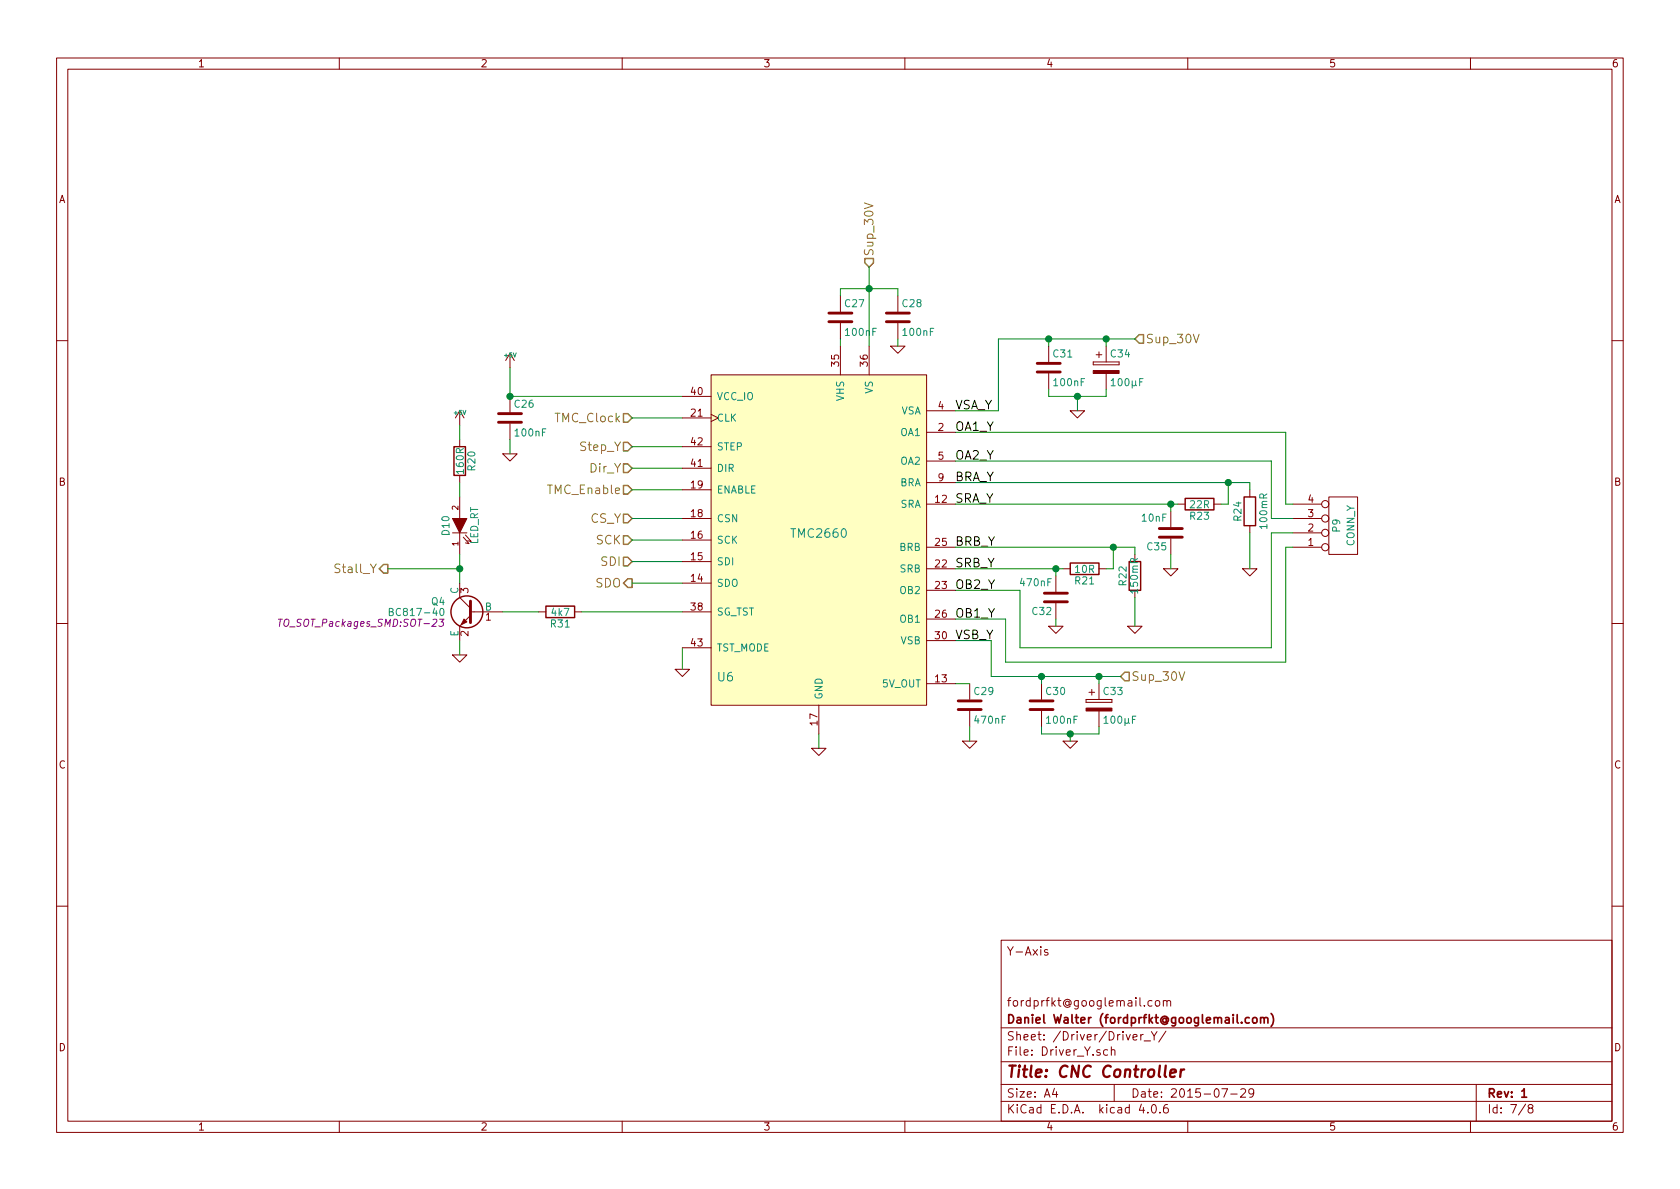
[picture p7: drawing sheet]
EESchema Schematic File Version 2
LIBS:StepperController-rescue
LIBS:74xgxx
LIBS:74xx
LIBS:ac-dc
LIBS:actel
LIBS:adc-dac
LIBS:Altera
LIBS:analog_devices
LIBS:analog_switches
LIBS:atmel
LIBS:audio
LIBS:bbd
LIBS:brooktre
LIBS:cmos_ieee
LIBS:cmos4000
LIBS:conn
LIBS:contrib
LIBS:cypress
LIBS:dc-dc
LIBS:device
LIBS:digital-audio
LIBS:diode
LIBS:display
LIBS:dsp
LIBS:elec-unifil
LIBS:ESD_Protection
LIBS:ftdi
LIBS:gennum
LIBS:graphic
LIBS:hc11
LIBS:intel
LIBS:interface
LIBS:ir
LIBS:Lattice
LIBS:linear
LIBS:logo
LIBS:maxim
LIBS:memory
LIBS:microchip
LIBS:microchip_dspic33dsc
LIBS:microchip_pic10mcu
LIBS:microchip_pic12mcu
LIBS:microchip_pic16mcu
LIBS:microchip_pic18mcu
LIBS:microchip_pic32mcu
LIBS:microcontrollers
LIBS:motor_drivers
LIBS:motorola
LIBS:msp430
LIBS:nordicsemi
LIBS:nxp_armmcu
LIBS:onsemi
LIBS:opto
LIBS:Oscillators
LIBS:philips
LIBS:power
LIBS:Power_Management
LIBS:powerint
LIBS:pspice
LIBS:references
LIBS:regul
LIBS:relays
LIBS:rfcom
LIBS:sensors
LIBS:silabs
LIBS:siliconi
LIBS:stm8
LIBS:stm32
LIBS:supertex
LIBS:switches
LIBS:texas
LIBS:transf
LIBS:transistors
LIBS:ttl_ieee
LIBS:valves
LIBS:video
LIBS:Worldsemi
LIBS:Xicor
LIBS:xilinx
LIBS:Zilog
LIBS:StepperController-cache
EELAYER 25 0
EELAYER END
$Descr A4 11693 8268
encoding utf-8
Sheet 7 8
Title "CNC Controller"
Date "2015-07-29"
Rev "1"
Comp "Daniel Walter (fordprfkt@googlemail.com)"
Comment1 "fordprfkt@googlemail.com"
Comment2 ""
Comment3 ""
Comment4 "Y-Axis"
$EndDescr
Text HLabel 6050 1850 1    60   Input ~ 0
Sup_30V
Text HLabel 4400 3750 0    60   Input ~ 0
SCK
Text HLabel 4400 3900 0    60   Input ~ 0
SDI
Text HLabel 4400 4050 0    60   Output ~ 0
SDO
$Comp
L GND-RESCUE-StepperController #PWR0113
U 1 1
P 5700 5200
F 0 "#PWR0113" H 5700 5200 30  0001 C CNN
F 1 "GND" H 5700 5130 30  0001 C CNN
F 2 "" H 5700 5200 60  0000 C CNN
F 3 "" H 5700 5200 60  0000 C CNN
	1    5700 5200
	1    0    0    -1  
$EndComp
$Comp
L C C26
U 1 1
P 3550 2900
F 0 "C26" H 3575 3000 50  0000 L CNN
F 1 "100nF" H 3575 2800 50  0000 L CNN
F 2 "Capacitors_SMD:C_0805_HandSoldering" H 3588 2750 30  0001 C CNN
F 3 "" H 3550 2900 60  0000 C CNN
	1    3550 2900
	1    0    0    -1  
$EndComp
$Comp
L +5V #PWR0114
U 1 1
P 3550 2550
F 0 "#PWR0114" H 3550 2640 20  0001 C CNN
F 1 "+5V" H 3550 2640 30  0000 C CNN
F 2 "" H 3550 2550 60  0000 C CNN
F 3 "" H 3550 2550 60  0000 C CNN
	1    3550 2550
	1    0    0    -1  
$EndComp
$Comp
L GND-RESCUE-StepperController #PWR0115
U 1 1
P 3550 3150
F 0 "#PWR0115" H 3550 3150 30  0001 C CNN
F 1 "GND" H 3550 3080 30  0001 C CNN
F 2 "" H 3550 3150 60  0000 C CNN
F 3 "" H 3550 3150 60  0000 C CNN
	1    3550 3150
	1    0    0    -1  
$EndComp
$Comp
L C C29
U 1 1
P 6750 4900
F 0 "C29" H 6775 5000 50  0000 L CNN
F 1 "470nF" H 6775 4800 50  0000 L CNN
F 2 "Capacitors_SMD:C_0805_HandSoldering" H 6788 4750 30  0001 C CNN
F 3 "" H 6750 4900 60  0000 C CNN
	1    6750 4900
	1    0    0    -1  
$EndComp
$Comp
L C C27
U 1 1
P 5850 2200
F 0 "C27" H 5875 2300 50  0000 L CNN
F 1 "100nF" H 5875 2100 50  0000 L CNN
F 2 "Capacitors_SMD:C_0805_HandSoldering" H 5888 2050 30  0001 C CNN
F 3 "" H 5850 2200 60  0000 C CNN
	1    5850 2200
	1    0    0    -1  
$EndComp
$Comp
L C C28
U 1 1
P 6250 2200
F 0 "C28" H 6275 2300 50  0000 L CNN
F 1 "100nF" H 6275 2100 50  0000 L CNN
F 2 "Capacitors_SMD:C_0805_HandSoldering" H 6288 2050 30  0001 C CNN
F 3 "" H 6250 2200 60  0000 C CNN
	1    6250 2200
	1    0    0    -1  
$EndComp
Wire Wire Line
	5850 2400 5850 2350
Wire Wire Line
	6050 1850 6050 2400
$Comp
L GND-RESCUE-StepperController #PWR0116
U 1 1
P 6250 2400
F 0 "#PWR0116" H 6250 2400 30  0001 C CNN
F 1 "GND" H 6250 2330 30  0001 C CNN
F 2 "" H 6250 2400 60  0000 C CNN
F 3 "" H 6250 2400 60  0000 C CNN
	1    6250 2400
	1    0    0    -1  
$EndComp
Wire Wire Line
	6250 2400 6250 2350
$Comp
L GND-RESCUE-StepperController #PWR0117
U 1 1
P 6750 5150
F 0 "#PWR0117" H 6750 5150 30  0001 C CNN
F 1 "GND" H 6750 5080 30  0001 C CNN
F 2 "" H 6750 5150 60  0000 C CNN
F 3 "" H 6750 5150 60  0000 C CNN
	1    6750 5150
	1    0    0    -1  
$EndComp
$Comp
L R R23
U 1 1
P 8350 3500
F 0 "R23" V 8430 3500 50  0000 C CNN
F 1 "22R" V 8350 3500 50  0000 C CNN
F 2 "Resistors_SMD:R_0805_HandSoldering" V 8280 3500 30  0001 C CNN
F 3 "" H 8350 3500 30  0000 C CNN
	1    8350 3500
	0    1    1    0   
$EndComp
$Comp
L R R24
U 1 1
P 8700 3550
F 0 "R24" V 8780 3550 50  0000 C CNN
F 1 "100mR" V 8600 3550 50  0000 C CNN
F 2 "Resistors_SMD:R_2512_HandSoldering" V 8630 3550 30  0001 C CNN
F 3 "" H 8700 3550 30  0000 C CNN
	1    8700 3550
	-1   0    0    1   
$EndComp
$Comp
L R R21
U 1 1
P 7550 3950
F 0 "R21" V 7630 3950 50  0000 C CNN
F 1 "10R" V 7550 3950 50  0000 C CNN
F 2 "Resistors_SMD:R_0805_HandSoldering" V 7480 3950 30  0001 C CNN
F 3 "" H 7550 3950 30  0000 C CNN
	1    7550 3950
	0    1    1    0   
$EndComp
$Comp
L R R22
U 1 1
P 7900 4000
F 0 "R22" V 7980 4000 50  0000 C CNN
F 1 "150mR" V 7900 4000 50  0000 C CNN
F 2 "Resistors_SMD:R_2512_HandSoldering" V 7830 4000 30  0001 C CNN
F 3 "" H 7900 4000 30  0000 C CNN
	1    7900 4000
	-1   0    0    1   
$EndComp
$Comp
L GND-RESCUE-StepperController #PWR0118
U 1 1
P 7900 4350
F 0 "#PWR0118" H 7900 4350 30  0001 C CNN
F 1 "GND" H 7900 4280 30  0001 C CNN
F 2 "" H 7900 4350 60  0000 C CNN
F 3 "" H 7900 4350 60  0000 C CNN
	1    7900 4350
	1    0    0    -1  
$EndComp
$Comp
L GND-RESCUE-StepperController #PWR0119
U 1 1
P 8700 3950
F 0 "#PWR0119" H 8700 3950 30  0001 C CNN
F 1 "GND" H 8700 3880 30  0001 C CNN
F 2 "" H 8700 3950 60  0000 C CNN
F 3 "" H 8700 3950 60  0000 C CNN
	1    8700 3950
	1    0    0    -1  
$EndComp
$Comp
L C C30
U 1 1
P 7250 4900
F 0 "C30" H 7275 5000 50  0000 L CNN
F 1 "100nF" H 7275 4800 50  0000 L CNN
F 2 "Capacitors_SMD:C_0805_HandSoldering" H 7288 4750 30  0001 C CNN
F 3 "" H 7250 4900 60  0000 C CNN
	1    7250 4900
	1    0    0    -1  
$EndComp
$Comp
L C C31
U 1 1
P 7300 2550
F 0 "C31" H 7325 2650 50  0000 L CNN
F 1 "100nF" H 7325 2450 50  0000 L CNN
F 2 "Capacitors_SMD:C_0805_HandSoldering" H 7338 2400 30  0001 C CNN
F 3 "" H 7300 2550 60  0000 C CNN
	1    7300 2550
	1    0    0    -1  
$EndComp
$Comp
L CP C34
U 1 1
P 7700 2550
F 0 "C34" H 7725 2650 50  0000 L CNN
F 1 "100µF" H 7725 2450 50  0000 L CNN
F 2 "Capacitors_SMD:c_elec_8x10.5" H 7738 2400 30  0001 C CNN
F 3 "" H 7700 2550 60  0000 C CNN
	1    7700 2550
	1    0    0    -1  
$EndComp
$Comp
L CP C33
U 1 1
P 7650 4900
F 0 "C33" H 7675 5000 50  0000 L CNN
F 1 "100µF" H 7675 4800 50  0000 L CNN
F 2 "Capacitors_SMD:c_elec_8x10.5" H 7688 4750 30  0001 C CNN
F 3 "" H 7650 4900 60  0000 C CNN
	1    7650 4900
	1    0    0    -1  
$EndComp
Wire Wire Line
	6650 4750 6750 4750
Wire Wire Line
	6750 5150 6750 5050
Wire Wire Line
	5700 5100 5700 5200
$Comp
L GND-RESCUE-StepperController #PWR0120
U 1 1
P 4750 4650
F 0 "#PWR0120" H 4750 4650 30  0001 C CNN
F 1 "GND" H 4750 4580 30  0001 C CNN
F 2 "" H 4750 4650 60  0000 C CNN
F 3 "" H 4750 4650 60  0000 C CNN
	1    4750 4650
	1    0    0    -1  
$EndComp
Wire Wire Line
	4750 4500 4750 4650
$Comp
L GND-RESCUE-StepperController #PWR0121
U 1 1
P 7450 5150
F 0 "#PWR0121" H 7450 5150 30  0001 C CNN
F 1 "GND" H 7450 5080 30  0001 C CNN
F 2 "" H 7450 5150 60  0000 C CNN
F 3 "" H 7450 5150 60  0000 C CNN
	1    7450 5150
	1    0    0    -1  
$EndComp
Wire Wire Line
	4400 3750 4750 3750
Wire Wire Line
	4750 3900 4400 3900
Text HLabel 7900 2350 2    60   Input ~ 0
Sup_30V
Text HLabel 7800 4700 2    60   Input ~ 0
Sup_30V
$Comp
L C C32
U 1 1
P 7350 4150
F 0 "C32" H 7375 4250 50  0000 L CNN
F 1 "470nF" H 7375 4050 50  0000 L CNN
F 2 "Capacitors_SMD:C_0805_HandSoldering" H 7388 4000 30  0001 C CNN
F 3 "" H 7350 4150 60  0000 C CNN
	1    7350 4150
	-1   0    0    1   
$EndComp
$Comp
L C C35
U 1 1
P 8150 3700
F 0 "C35" H 8175 3800 50  0000 L CNN
F 1 "10nF" H 8175 3600 50  0000 L CNN
F 2 "Capacitors_SMD:C_0805_HandSoldering" H 8188 3550 30  0001 C CNN
F 3 "" H 8150 3700 60  0000 C CNN
	1    8150 3700
	-1   0    0    1   
$EndComp
$Comp
L LED D10
U 1 1
P 3200 3650
F 0 "D10" H 3200 3750 50  0000 C CNN
F 1 "LED_RT" H 3200 3550 50  0000 C CNN
F 2 "LEDs:LED_0805" H 3200 3650 60  0001 C CNN
F 3 "" H 3200 3650 60  0000 C CNN
	1    3200 3650
	0    -1   -1   0   
$EndComp
$Comp
L R R20
U 1 1
P 3200 3200
F 0 "R20" V 3280 3200 50  0000 C CNN
F 1 "160R" V 3200 3200 50  0000 C CNN
F 2 "Resistors_SMD:R_0805_HandSoldering" V 3130 3200 30  0001 C CNN
F 3 "" H 3200 3200 30  0000 C CNN
	1    3200 3200
	1    0    0    -1  
$EndComp
$Comp
L GND-RESCUE-StepperController #PWR0122
U 1 1
P 3200 4550
F 0 "#PWR0122" H 3200 4550 30  0001 C CNN
F 1 "GND" H 3200 4480 30  0001 C CNN
F 2 "" H 3200 4550 60  0000 C CNN
F 3 "" H 3200 4550 60  0000 C CNN
	1    3200 4550
	1    0    0    -1  
$EndComp
Text HLabel 4400 3600 0    60   Input ~ 0
CS_Y
Text HLabel 4400 3400 0    60   Input ~ 0
TMC_Enable
Text HLabel 4400 3100 0    60   Input ~ 0
Step_Y
Text HLabel 4400 3250 0    60   Input ~ 0
Dir_Y
Wire Wire Line
	4400 3600 4750 3600
Wire Wire Line
	4750 3400 4400 3400
Wire Wire Line
	4750 3250 4400 3250
Wire Wire Line
	4750 3100 4400 3100
Text HLabel 2700 3950 0    60   Output ~ 0
Stall_Y
Text HLabel 4400 2900 0    60   Input ~ 0
TMC_Clock
Wire Wire Line
	4750 2900 4400 2900
$Comp
L CONN_4 P9
U 1 1
P 9350 3650
F 0 "P9" V 9300 3650 50  0000 C CNN
F 1 "CONN_Y" V 9400 3650 50  0000 C CNN
F 2 "w_conn_screw:mors_4p" H 9350 3650 60  0001 C CNN
F 3 "" H 9350 3650 60  0000 C CNN
	1    9350 3650
	1    0    0    1   
$EndComp
Wire Wire Line
	8950 3000 8950 3500
Wire Wire Line
	8950 3500 9000 3500
Wire Wire Line
	8850 3200 8850 3600
Wire Wire Line
	8850 3600 9000 3600
Wire Wire Line
	8950 3800 8950 4600
Wire Wire Line
	8950 3800 9000 3800
Wire Wire Line
	8850 3700 8850 4500
Wire Wire Line
	8850 3700 9000 3700
Wire Wire Line
	6650 3350 8700 3350
Wire Wire Line
	6650 3500 8200 3500
Wire Wire Line
	6950 2350 7900 2350
Wire Wire Line
	7300 2350 7300 2400
Wire Wire Line
	7700 2400 7700 2350
Connection ~ 7700 2350
Wire Wire Line
	6950 2350 6950 2850
Connection ~ 7300 2350
Wire Wire Line
	6900 4700 7800 4700
Wire Wire Line
	7650 4700 7650 4750
Wire Wire Line
	7250 4700 7250 4750
Connection ~ 7650 4700
Connection ~ 7250 4700
Wire Wire Line
	7450 5150 7450 5100
Connection ~ 7450 5100
Wire Wire Line
	6900 4700 6900 4450
Wire Wire Line
	6900 4450 6650 4450
Wire Wire Line
	7000 4300 7000 4600
Wire Wire Line
	7000 4600 8950 4600
Wire Wire Line
	7100 4100 7100 4500
Wire Wire Line
	7100 4500 8850 4500
Wire Wire Line
	8950 3000 6650 3000
Wire Wire Line
	6650 3200 8850 3200
Wire Wire Line
	6650 4100 7100 4100
Wire Wire Line
	3550 2550 3550 2750
Wire Wire Line
	3550 3050 3550 3150
Wire Wire Line
	3550 2750 4750 2750
Connection ~ 3550 2750
$Comp
L TMC2660 U6
U 1 1
P 5700 3700
AR Path="/5555ED68" Ref="U6"  Part="1" 
AR Path="/553D74DE/554E7CCA/5555ED68" Ref="U6"  Part="1" 
F 0 "U6" H 5050 2700 60  0000 C CNN
F 1 "TMC2660" H 5700 3700 60  0000 C CNN
F 2 "Housings_QFP:TQFP-44_10x10mm_Pitch0.8mm" H 5700 3700 60  0001 C CNN
F 3 "" H 5700 3700 60  0000 C CNN
	1    5700 3700
	1    0    0    -1  
$EndComp
Wire Wire Line
	7000 4300 6650 4300
Wire Wire Line
	6950 2850 6650 2850
Text Label 6650 3000 0    60   ~ 0
OA1_Y
Text Label 6650 3200 0    60   ~ 0
OA2_Y
Text Label 6650 3350 0    60   ~ 0
BRA_Y
Text Label 6650 3500 0    60   ~ 0
SRA_Y
Text Label 6650 3950 0    60   ~ 0
SRB_Y
Text Label 6650 3800 0    60   ~ 0
BRB_Y
Text Label 6650 4100 0    60   ~ 0
OB2_Y
Text Label 6650 4300 0    60   ~ 0
OB1_Y
Wire Wire Line
	4400 4050 4750 4050
$Comp
L BC817-40 Q4
U 1 1
P 3300 4250
F 0 "Q4" H 3500 4325 50  0000 L CNN
F 1 "BC817-40" H 3500 4250 50  0000 L CNN
F 2 "TO_SOT_Packages_SMD:SOT-23" H 3500 4175 50  0000 L CIN
F 3 "" H 3300 4250 50  0000 L CNN
	1    3300 4250
	-1   0    0    -1  
$EndComp
$Comp
L +5V #PWR0123
U 1 1
P 3200 2950
F 0 "#PWR0123" H 3200 3040 20  0001 C CNN
F 1 "+5V" H 3200 3040 30  0000 C CNN
F 2 "" H 3200 2950 60  0000 C CNN
F 3 "" H 3200 2950 60  0000 C CNN
	1    3200 2950
	1    0    0    -1  
$EndComp
Wire Wire Line
	3200 2950 3200 3050
Wire Wire Line
	3200 3350 3200 3450
Wire Wire Line
	3200 3850 3200 4050
Wire Wire Line
	3200 4450 3200 4550
Wire Wire Line
	2700 3950 3200 3950
Connection ~ 3200 3950
$Comp
L R R31
U 1 1
P 3900 4250
F 0 "R31" V 3980 4250 50  0000 C CNN
F 1 "4k7" V 3900 4250 50  0000 C CNN
F 2 "Resistors_SMD:R_0805_HandSoldering" V 3830 4250 30  0001 C CNN
F 3 "" H 3900 4250 30  0000 C CNN
	1    3900 4250
	0    1    1    0   
$EndComp
Wire Wire Line
	3500 4250 3750 4250
Wire Wire Line
	4050 4250 4750 4250
Wire Wire Line
	5850 2050 5850 2000
Wire Wire Line
	5850 2000 6250 2000
Connection ~ 6050 2000
Wire Wire Line
	6250 2000 6250 2050
$Comp
L GND-RESCUE-StepperController #PWR0124
U 1 1
P 7500 2850
F 0 "#PWR0124" H 7500 2850 30  0001 C CNN
F 1 "GND" H 7500 2780 30  0001 C CNN
F 2 "" H 7500 2850 60  0000 C CNN
F 3 "" H 7500 2850 60  0000 C CNN
	1    7500 2850
	1    0    0    -1  
$EndComp
Wire Wire Line
	7300 2700 7300 2750
Wire Wire Line
	7250 5050 7250 5100
Wire Wire Line
	7250 5100 7650 5100
Wire Wire Line
	7650 5100 7650 5050
Wire Wire Line
	8700 3350 8700 3400
Wire Wire Line
	8500 3500 8550 3500
Wire Wire Line
	8550 3500 8550 3350
Connection ~ 8550 3350
Wire Wire Line
	8700 3700 8700 3950
Wire Wire Line
	8150 3550 8150 3500
Connection ~ 8150 3500
Wire Wire Line
	6650 3800 7900 3800
Wire Wire Line
	7900 3800 7900 3850
Wire Wire Line
	7700 3950 7750 3950
Wire Wire Line
	7750 3950 7750 3800
Connection ~ 7750 3800
Wire Wire Line
	6650 3950 7400 3950
Wire Wire Line
	7350 4000 7350 3950
Connection ~ 7350 3950
Wire Wire Line
	7900 4350 7900 4150
$Comp
L GND-RESCUE-StepperController #PWR0125
U 1 1
P 7350 4350
F 0 "#PWR0125" H 7350 4350 30  0001 C CNN
F 1 "GND" H 7350 4280 30  0001 C CNN
F 2 "" H 7350 4350 60  0000 C CNN
F 3 "" H 7350 4350 60  0000 C CNN
	1    7350 4350
	1    0    0    -1  
$EndComp
Wire Wire Line
	7350 4350 7350 4300
$Comp
L GND-RESCUE-StepperController #PWR0126
U 1 1
P 8150 3950
F 0 "#PWR0126" H 8150 3950 30  0001 C CNN
F 1 "GND" H 8150 3880 30  0001 C CNN
F 2 "" H 8150 3950 60  0000 C CNN
F 3 "" H 8150 3950 60  0000 C CNN
	1    8150 3950
	1    0    0    -1  
$EndComp
Wire Wire Line
	8150 3950 8150 3850
Text Label 6650 2850 0    60   ~ 0
VSA_Y
Text Label 6650 4450 0    60   ~ 0
VSB_Y
Wire Wire Line
	7300 2750 7700 2750
Wire Wire Line
	7500 2750 7500 2850
Wire Wire Line
	7700 2750 7700 2700
Connection ~ 7500 2750
$EndSCHEMATC
